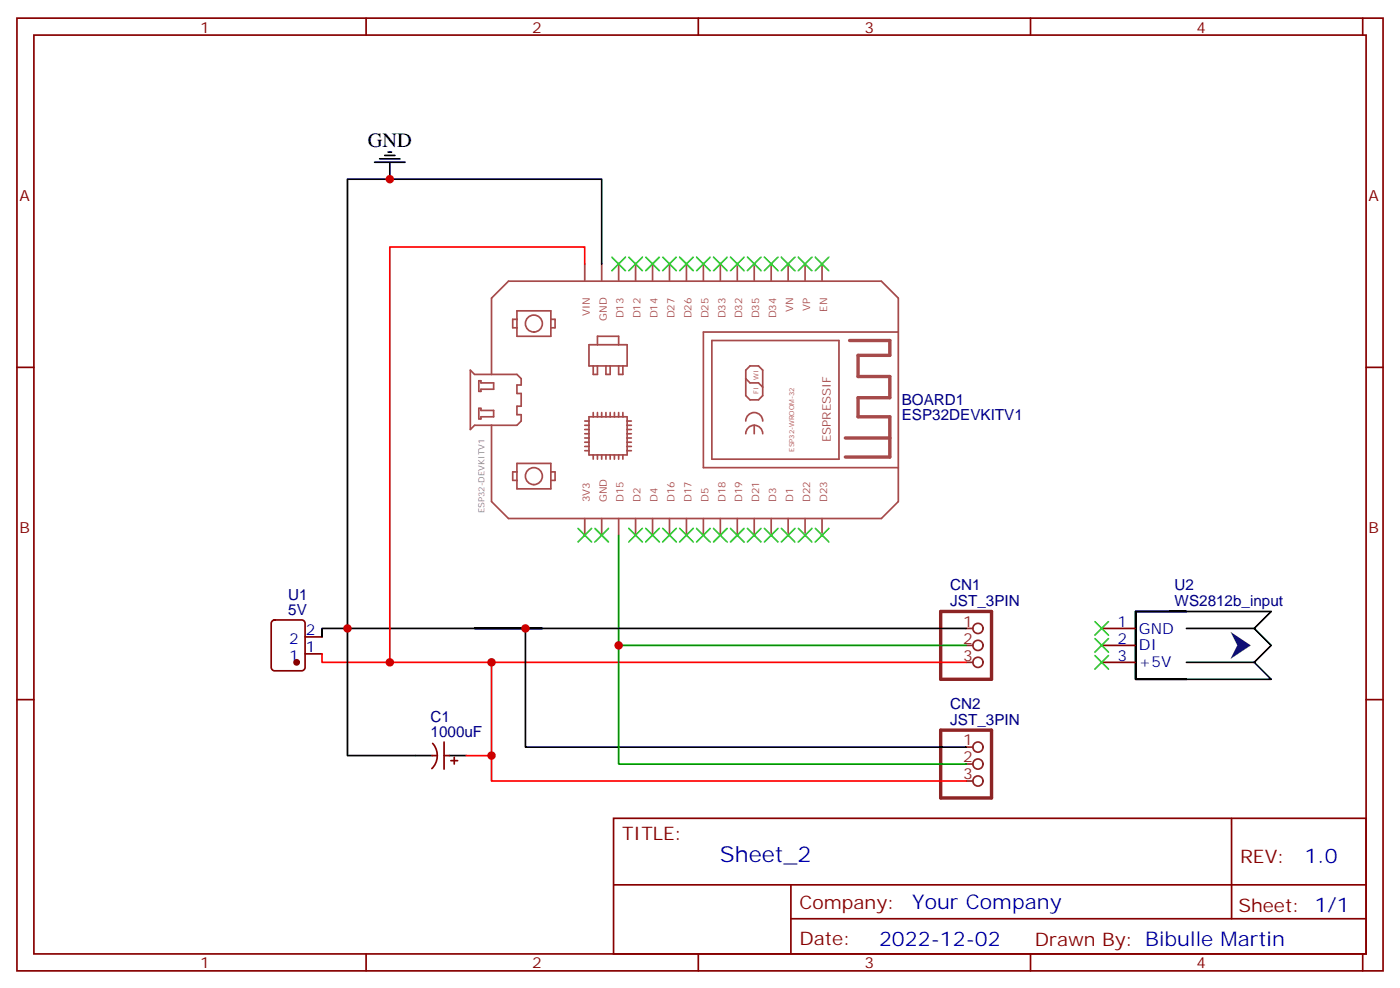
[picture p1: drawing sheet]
<svg xmlns="http://www.w3.org/2000/svg" width="291mm" height="206mm" viewBox="0 0 291 206" stroke-linecap="round" stroke-linejoin="round" font-family="sans-serif">
<g fill="none" stroke="#a64a4a" stroke-width=".35">
<path d="M121.7 54.9v3.5M125.2 54.9v3.5M128.8 54.9v3.5M132.3 54.9v3.5M135.8 54.9v3.5M139.3 54.9v3.5M142.9 54.9v3.5M146.4 54.9v3.5M149.9 54.9v3.5M153.5 54.9v3.5M157 54.9v3.5M160.5 54.9v3.5"/>
<path d="M164 54.9v3.5M167.6 54.9v3.5M171.1 54.9v3.5M97.9 77l.9 .9h8.8l.9 .9v1.3h-.9v1.8h.9v2.6h-.9v1.8h.9v1.3l-.9 .9h-8.8l-.9 .9zM99.7 79.2h.4v.5h2.6v1.3h-2.6v.4h-.4zM102.3 77.9v-15.9l3.5-3.5h77.6l3.6 3.5v42.4l-3.6 3.5h-77.6l-3.5-3.5v-15.9M107.6 64.7h7.1v5.3h-7.1zM107.6 66.4h-.9v1.8h.9M111.1 69.1a1.76 1.76 0 0 0 1.6-2.5 1.76 1.76 0 0 0-2.9-.4 1.76 1.76 0 0 0 .8 2.8l.5 .1M114.7 66.4h.8v1.8h-.8M122.6 71.7h7.9v4.5h-7.9zM123.5 76.2v1.7h.9v-1.7"/>
<path d="M124.4 71.7v-1.7h4.4v1.7M126.1 76.2v1.7h.9v-1.7M128.8 76.2v1.7h.8v-1.7M148.2 70.9h26.4v24.7h-26.4zM155.2 78.8l.9 .9h1.8l.8 .9M156.1 76.2h1.8l.8 .8v5.3l-.8 .9h-1.8l-.9-.9v-5.3zM187 69.1h-40.6v28.2h40.6M99.7 85h.4v.4h2.6v1.3h-2.6v.5h-.4zM107.6 96.4h7.1v5.3h-7.1zM107.6 98.2h-.9v1.8h.9M114.7 98.2h.8v1.8h-.8M121.7 87.6h.9"/>
<path d="M121.7 88.5h.9M121.7 89.4h.9M121.7 90.3h.9M121.7 91.1h.9M121.7 92h.9M121.7 92.9h.9M121.7 93.8h.9M122.6 86.7h7.9v8h-7.9zM123.5 85.9v.8M123.5 94.7v.9M124.4 85.9v.8M124.4 94.7v.9"/>
<path d="M125.2 85.9v.8M125.2 94.7v.9M126.1 85.9v.8M126.1 94.7v.9M127 85.9v.8M127 94.7v.9M127.9 85.9v.8M127.9 94.7v.9M128.8 85.9v.8M128.8 94.7v.9M129.6 85.9v.8M129.6 94.7v.9"/>
<path d="M130.5 87.6h.9M130.5 88.5h.9M130.5 89.4h.9M130.5 90.3h.9M130.5 91.1h.9M130.5 92h.9M130.5 92.9h.9M130.5 93.8h.9M157 88.5a1.76 1.76 0 0 1 1.7 1.8M157 88.5a1.77 1.77 0 0 0-1.8 1.8M157 88.5v1.8M158.7 87.6a1.76 1.76 0 0 0-1.7-1.7 1.76 1.76 0 0 0-1.8 1.7"/>
<path d="M111.1 100.8a1.76 1.76 0 0 0 1.6-2.5 1.76 1.76 0 0 0-2.9-.4 1.76 1.76 0 0 0 .8 2.9h.5M121.7 107.9v3.5M125.2 107.9v3.5M128.8 107.9v3.5M132.3 107.9v3.5M135.8 107.9v3.5M139.3 107.9v3.5M142.9 107.9v3.5M146.4 107.9v3.5M149.9 107.9v3.5M153.5 107.9v3.5M157 107.9v3.5"/>
<path d="M160.5 107.9v3.5M164 107.9v3.5M167.6 107.9v3.5M171.1 107.9v3.5"/>
</g>
<path d="M176.8 70.9h8.4v3h-6.6v4.5h6.6v4.4h-6.6v3.9h6.6v8.4h-9.3M175.9 91.1h9.3" fill="none" stroke="#a64a4a" stroke-width=".71"/>
<path d="M195.8 127.2h10.6v14.2h-10.6z" fill="none" stroke="#8c2424" stroke-width=".71"/>
<g fill="none" stroke="#8c2424" stroke-width=".35">
<path d="M201.1 130.8h1.4M201.1 134.3h1.4M201.1 137.8h1.4"/>
<circle cx="203.6" cy="134.3" r="1.06"/>
<circle cx="203.6" cy="130.8" r="1.06"/>
<circle cx="203.6" cy="137.8" r="1.06"/>
</g>
<path d="M128.8 111.4v22.9h72.3" fill="none" stroke="#008700" stroke-width=".35"/>
<g fill="none" stroke="#870000" stroke-width=".35">
<path d="M3.5 3.8h284.4v198.2h-284.4zM7.1 7.3h277.2v191.2h-277.2zM76.2 3.8v3.5M145.3 3.8v3.5M214.5 3.8v3.5M283.6 3.8v3.5M3.5 76.4h3.6M284.3 76.4h3.6M56.7 129.2l.4-.2h5.7a.71 .71 0 0 1 .7 .7v9.2a.76 .76 0 0 1-.7 .7h-5.7a.76 .76 0 0 1-.7-.7v-9.2zM63.5 132.5h3.5M63.5 136.1h3.5M229.3 137.8h7.1"/>
<path d="M229.3 134.3h7.1M229.3 130.8h7.1M3.5 145.6h3.6M284.3 145.6h3.6M127.7 170.3h156.6v28.2h-156.6zM256.3 170.3v20.9M76.2 198.5v3.5M127.7 184.1h156.5M145.3 198.5v3.5M164.6 191.2h119.6M164.6 184.1v14.1M214.5 198.5v3.5"/>
<path d="M283.6 198.5v3.5"/>
</g>
<g fill="none" stroke="#3c3" stroke-width=".35">
<path d="M127.4 53.5l2.8 2.8M130.2 53.5l-2.8 2.8M130.9 53.5l2.8 2.8M133.7 53.5l-2.8 2.8M134.4 53.5l2.8 2.8M137.2 53.5l-2.8 2.8M137.9 53.5l2.9 2.8M140.8 53.5l-2.9 2.8M141.5 53.5l2.8 2.8M144.3 53.5l-2.8 2.8M145 53.5l2.8 2.8M147.8 53.5l-2.8 2.8"/>
<path d="M148.5 53.5l2.8 2.8M151.3 53.5l-2.8 2.8M152 53.5l2.9 2.8M154.9 53.5l-2.9 2.8M155.6 53.5l2.8 2.8M158.4 53.5l-2.8 2.8M159.1 53.5l2.8 2.8M161.9 53.5l-2.8 2.8M162.6 53.5l2.9 2.8M165.5 53.5l-2.9 2.8M166.2 53.5l2.8 2.8M169 53.5l-2.8 2.8"/>
<path d="M169.7 53.5l2.8 2.8M172.5 53.5l-2.8 2.8M120.3 110l2.8 2.8M123.1 110l-2.8 2.8M130.9 110l2.8 2.8M133.7 110l-2.8 2.8M134.4 110l2.8 2.8M137.2 110l-2.8 2.8M137.9 110l2.9 2.8M140.8 110l-2.9 2.8M141.5 110l2.8 2.8M144.3 110l-2.8 2.8"/>
<path d="M145 110l2.8 2.8M147.8 110l-2.8 2.8M148.5 110l2.8 2.8M151.3 110l-2.8 2.8M152 110l2.9 2.8M154.9 110l-2.9 2.8M155.6 110l2.8 2.8M158.4 110l-2.8 2.8M159.1 110l2.8 2.8M161.9 110l-2.8 2.8M162.6 110l2.9 2.8M165.5 110l-2.9 2.8"/>
<path d="M166.2 110l2.8 2.8M169 110l-2.8 2.8M169.7 110l2.8 2.8M172.5 110l-2.8 2.8"/>
</g>
<circle cx="61.7" cy="137.8" r=".53" fill="#870000" stroke="#870000" stroke-width=".35"/>
<path d="M201.1 130.8h-134.1v1.7M236.4 127.2v14.2h10.5h-10.5v-14.2h10.5zM243.4 127.2h21.2l-3.5 3.6 3.5 3.5-3.5 3.5 3.5 3.6h-17.7M246.9 130.8h14.2M246.9 137.8h14.2" fill="none" stroke="#000" stroke-width=".35"/>
<path d="M67 136.1v1.7h134.1" fill="none" stroke="#f00" stroke-width=".35"/>
<path d="M256.1 131.5l4.2 2.8-4.2 2.8 1.4-2.8z" fill="#333"/>
<path d="M121.7 54.9v-3.5h-40.6v86.4M102.3 137.8v24.7h98.8M97 157.2h5.3" fill="none" stroke="#f00" stroke-width=".35"/>
<path d="M78 33.8h6.3M79 33.1h4.3M80.1 32.3h2.1M80.8 31.6h.7M81.1 33.8v3.5M125.2 54.9v-17.6h-52.9v119.9h17.7M109.4 130.8v24.7h91.7M93.5 157.2h3.5" fill="none" stroke="#000" stroke-width=".35"/>
<path d="M123.8 110l2.8 2.8M126.6 110l-2.8 2.8M227.9 129.4l2.8 2.8M227.9 136.4l2.8 2.8M227.9 132.9l2.8 2.8M230.7 129.4l-2.8 2.8M230.7 136.4l-2.8 2.8M230.7 132.9l-2.8 2.8" fill="none" stroke="#3c3" stroke-width=".35"/>
<path d="M195.8 151.9h10.6v14.2h-10.6z" fill="none" stroke="#8c2424" stroke-width=".71"/>
<g fill="none" stroke="#8c2424" stroke-width=".35">
<path d="M201.1 155.5h1.4M201.1 159h1.4M201.1 162.5h1.4"/>
<circle cx="203.6" cy="159" r="1.06"/>
<circle cx="203.6" cy="155.5" r="1.06"/>
<circle cx="203.6" cy="162.5" r="1.06"/>
</g>
<path d="M128.8 134.3v24.7h72.3" fill="none" stroke="#008700" stroke-width=".35"/>
<path d="M90 157.2h1M90 154.7a3.8 3.8 0 0 1-.1 5.2M92.4 154.4v5.7M92.4 157.2h1.1M93.8 158.3h1.4M94.5 157.6v1.4" fill="none" stroke="#870000" stroke-width=".35"/>
<g fill="#c00">
<circle cx="81.1" cy="137.8" r=".88"/>
<circle cx="72.3" cy="130.8" r=".88"/>
<circle cx="109.4" cy="130.8" r=".88"/>
<circle cx="102.3" cy="137.8" r=".88"/>
<circle cx="128.8" cy="134.3" r=".88"/>
<circle cx="102.3" cy="157.2" r=".88"/>
<circle cx="81.1" cy="37.3" r=".88"/>
</g>
<text font-size="4.6" fill="#00f" x="149.8" y="179.3">Sheet_2</text>
<text font-size="4.2" x="76.6" y="30.5">GND</text>
<g font-size="4.2" fill="#00f">
<text x="271.5" y="179.5">1.0</text>
<text x="189.9" y="189.1">Your Company</text>
<text x="183" y="196.9">2022-12-02</text>
</g>
<g font-size="3.9" fill="#800">
<text x="129.5" y="174.9">TITLE:</text>
<text x="258.1" y="179.5">REV:</text>
<text x="166.4" y="189.1">Company:</text>
<text x="257.7" y="189.7">Sheet: 1/1</text>
<text x="166.4" y="196.7">Date:</text>
<text x="215.4" y="196.8">Drawn By: Bibulle Martin</text>
</g>
<g font-size="3.2" fill="#800">
<text x="41.6" y="6.8">1</text>
<text x="110.8" y="6.8">2</text>
<text x="179.9" y="6.8">3</text>
<text x="249.1" y="6.8">4</text>
<text x="4.1" y="41.9">A</text>
<text x="284.9" y="41.9">A</text>
<text x="4.1" y="111">B</text>
<text x="284.9" y="111">B</text>
<text x="41.6" y="201.5">1</text>
<text x="110.8" y="201.5">2</text>
<text x="179.9" y="201.5">3</text>
<text x="249.1" y="201.5">4</text>
</g>
<g font-size="3.2" fill="#000080">
<text x="187.7" y="87.4">ESP32DEVKITV1</text>
<text x="187.7" y="84.3">BOARD1</text>
<text x="60" y="124.8">U1</text>
<text x="197.8" y="122.9">CN1</text>
<text x="244.5" y="122.9">U2</text>
<text x="60" y="128">5V</text>
<text x="197.8" y="126.1">JST_3PIN</text>
<text x="244.5" y="126.1">WS2812b_input</text>
<text x="197.8" y="147.6">CN2</text>
<text x="89.6" y="153.4">1000uF</text>
<text x="89.6" y="150.1">C1</text>
<text x="197.8" y="150.8">JST_3PIN</text>
</g>
<g font-size="3.2" fill="#8d2323">
<text x="200.5" y="130.4">1</text>
<text x="200.5" y="133.9">2</text>
<text x="200.5" y="137.5">3</text>
<text x="200.5" y="155.1">1</text>
<text x="200.5" y="158.6">2</text>
<text x="200.5" y="162.2">3</text>
</g>
<g font-size="3.2" fill="#00f">
<text x="232.6" y="130.4">1</text>
<text x="237.1" y="131.8">GND</text>
<text x="60.2" y="133.9">2</text>
<text x="60.2" y="137.5">1</text>
<text x="63.7" y="132.2">2</text>
<text x="63.7" y="135.7">1</text>
<text x="232.6" y="137.5">3</text>
<text x="232.6" y="133.9">2</text>
<text x="237.1" y="135.4">DI</text>
<text x="237.1" y="138.9">+5V</text>
</g>
<text font-size="2.5" fill="#a54b4b" x="172.9" y="92" transform="rotate(-90 172.9 92)">ESPRESSIF</text>
<g font-size="2.1" fill="#a54b4b">
<text x="122.7" y="65.8" transform="rotate(-90 122.7 65.8)">VIN</text>
<text x="165.1" y="65" transform="rotate(-90 165.1 65)">VN</text>
<text x="168.6" y="64.7" transform="rotate(-90 168.6 64.7)">VP</text>
<text x="172.1" y="64.8" transform="rotate(-90 172.1 64.8)">EN</text>
<text x="126.3" y="66.8" transform="rotate(-90 126.3 66.8)">GND</text>
<text x="129.8" y="66.2" transform="rotate(-90 129.8 66.2)">D13</text>
<text x="133.3" y="66.2" transform="rotate(-90 133.3 66.2)">D12</text>
<text x="136.9" y="66.2" transform="rotate(-90 136.9 66.2)">D14</text>
<text x="140.4" y="66.2" transform="rotate(-90 140.4 66.2)">D27</text>
<text x="143.9" y="66.2" transform="rotate(-90 143.9 66.2)">D26</text>
<text x="147.4" y="66.2" transform="rotate(-90 147.4 66.2)">D25</text>
<text x="151" y="66.2" transform="rotate(-90 151 66.2)">D33</text>
<text x="154.5" y="66.2" transform="rotate(-90 154.5 66.2)">D32</text>
<text x="158" y="66.2" transform="rotate(-90 158 66.2)">D35</text>
<text x="161.6" y="66.2" transform="rotate(-90 161.6 66.2)">D34</text>
<text x="122.7" y="104.5" transform="rotate(-90 122.7 104.5)">3V3</text>
<text x="126.3" y="104.5" transform="rotate(-90 126.3 104.5)">GND</text>
<text x="129.8" y="104.5" transform="rotate(-90 129.8 104.5)">D15</text>
<text x="133.3" y="104.5" transform="rotate(-90 133.3 104.5)">D2</text>
<text x="136.9" y="104.5" transform="rotate(-90 136.9 104.5)">D4</text>
<text x="140.4" y="104.5" transform="rotate(-90 140.4 104.5)">D16</text>
<text x="143.9" y="104.5" transform="rotate(-90 143.9 104.5)">D17</text>
<text x="147.4" y="104.5" transform="rotate(-90 147.4 104.5)">D5</text>
<text x="151" y="104.5" transform="rotate(-90 151 104.5)">D18</text>
<text x="154.5" y="104.5" transform="rotate(-90 154.5 104.5)">D19</text>
<text x="158" y="104.5" transform="rotate(-90 158 104.5)">D21</text>
<text x="161.6" y="104.5" transform="rotate(-90 161.6 104.5)">D3</text>
<text x="165.1" y="104.5" transform="rotate(-90 165.1 104.5)">D1</text>
<text x="168.6" y="104.5" transform="rotate(-90 168.6 104.5)">D22</text>
<text x="172.1" y="104.5" transform="rotate(-90 172.1 104.5)">D23</text>
</g>
<text font-size="1.8" fill="#838383" x="100.9" y="106.8" transform="rotate(-90 100.9 106.8)">ESP32-DEVKITV1</text>
<g font-size="1.4" fill="#a54b4b">
<text x="157.9" y="82" transform="rotate(-90 157.9 82)">FI</text>
<text x="157.9" y="79.1" transform="rotate(-90 157.9 79.1)">WI</text>
<text x="165.3" y="94" transform="rotate(-90 165.3 94)">ESP32-WROOM-32</text>
</g>
</svg>
